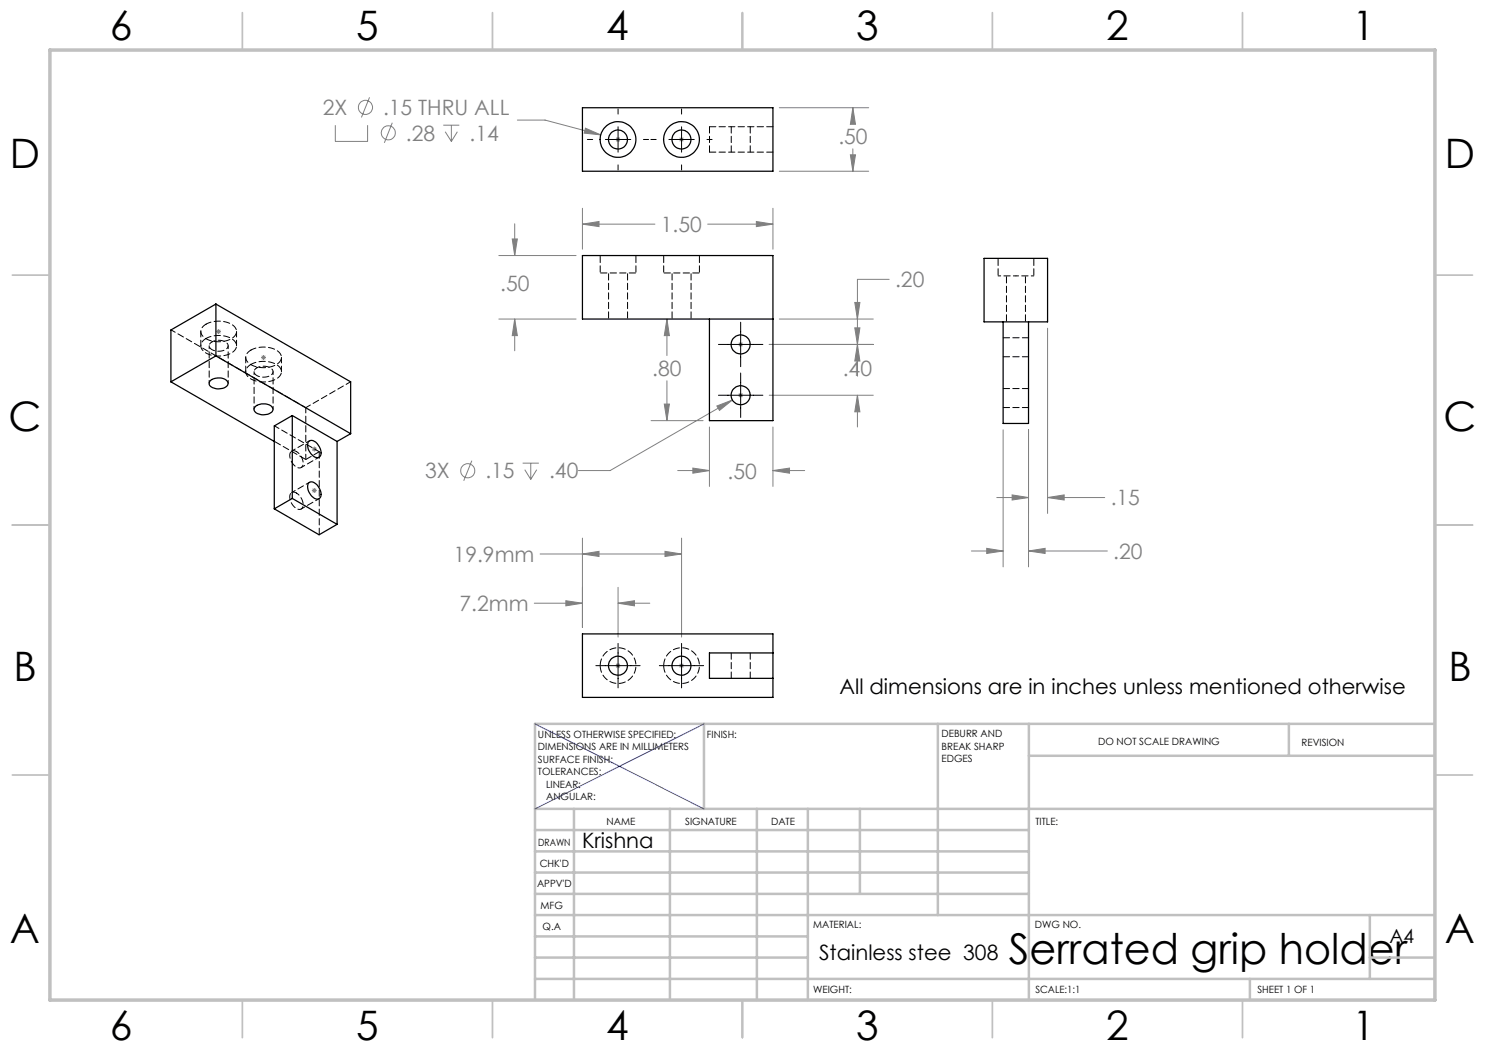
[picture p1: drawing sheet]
<svg xmlns="http://www.w3.org/2000/svg" width="297mm" height="210mm" viewBox="0 0 297 210" stroke-linecap="round" stroke-linejoin="round" font-family="sans-serif">
<g fill="none" stroke="#808080" stroke-width=".2">
<path d="M73.9 19.5l-1.6 4M67.1 25v3.3h6.4v-3.3M78.5 24.5l-1.6 4.1M88.7 25h3.2M89 26.3l1.3 2M90.3 25v3.3M91.5 26.3l-1.2 2M103.5 24h5.5l11.2 3M117.1 25.6l3.1 1.4-3.4-.4zM123.1 27.9h1M123.2 27.5l.8 .7M123.6 27.4v1"/>
<path d="M124 27.5l-.8 .7M135.8 27.9h1M135.9 27.5l.8 .7M136.3 27.4v1M136.7 27.5l-.8 .7M155.9 34.2h17.8M155.9 21.5h17.8M170.1 31h1l-.5 3.2zM170.6 21.5l.5 3.4h-1zM170.6 21.5v3.2M170.6 29.8v4.4M99.8 51.1h15.4"/>
<path d="M102.4 47.8h1.1l-.6 3.3zM102.9 44.8v6.3M116.5 44.8l3.3-.5v1zM116.5 41.7v8.1M116.5 44.8h14.5M141.5 44.8h13.1M151.3 44.3l3.3 .5-3.3 .5zM154.6 41.7v8.1M177.8 55.9h-6.3v19.3M43.2 66.3h1M43.4 66l.7 .7M43.7 65.8v1"/>
<path d="M44.1 66l-.7 .7M52.2 71.5h1M52.4 71.1l.7 .8M52.7 71v1M53.1 71.1l-.7 .8M99.8 63.8h15.4M102.9 63.8l.6 3.3h-1.1zM102.9 63.8v6.4M133.4 63.8l.5 3.3h-1zM133.4 63.8v7.3M133.4 76.2v7.9M147.6 68.9h1"/>
<path d="M147.6 79h1M147.8 68.5l.7 .7M147.8 78.7l.7 .7M148.1 68.4v1M148.1 78.6v.9M148.5 68.5l-.7 .7M148.5 78.7l-.7 .7M153.8 68.9h20.9M153.8 79h20.9M155.9 63.8h18.8M171 60.5h1l-.5 3.3zM171 65.6h1l-.5 3.3z"/>
<path d="M171.5 68.9l.5 3.3h-1zM171.5 79l.5 3.4h-1zM171.5 79v6.4M209.5 65.6v37.1M62.4 89.8h1M62.4 98.1h1M62.5 89.5l.7 .7M62.5 97.7l.7 .8M62.9 89.3v1M62.9 97.6v1M63.2 89.5l-.7 .7M63.2 97.7l-.7 .8"/>
<path d="M94.4 92.1l-1.7 4.1M104.5 92.6h3.3M105 93.9l1.2 2M106.2 92.6v3.3M107.4 93.9l-1.2 2M130.2 84.1h10.4M132.9 80.8h1l-.5 3.3zM135.5 94.1h6.4M138.6 93.6l3.3 .5-3.3 .5zM141.9 85.4v11.9M143.4 81.2l3.1-1.2-2.6 2.1zM146.5 80l-24.5 14.1h-6.3"/>
<path d="M154.6 94.1l3.3-.5v1zM154.6 85.4v11.9M154.6 94.1h6.3M199.4 99.5h6.3M200.6 86v27.4M202.4 99l3.3 .5-3.3 .5zM205.7 86v27.4M209.5 99.5l3.3-.5v1zM209.5 99.5h11.4M108 110.8h28.3M116.5 110.8l3.3-.5v1zM116.5 107.6v17.9"/>
<path d="M123.6 117.5v9.9M133 110.3l3.3 .5-3.3 .5zM136.3 107.6v19.8M194.3 110.2h6.3M197.3 109.7l3.3 .5-3.3 .5zM205.7 110.2l3.3-.5v1zM205.7 110.2h15.8M106.9 120.6h9.6M113.2 120.1l3.3 .5-3.3 .6zM123.1 133.1h1M123.2 132.8l.8 .7M123.6 132.6v1"/>
<path d="M123.6 120.6l3.3-.5v1.1zM123.6 120.6h6.4M124 132.8l-.8 .7M135.8 133.1h1M135.9 132.8l.8 .7M136.3 132.6v1M136.7 132.8l-.8 .7"/>
<circle cx="73.1" cy="21.5" r="1.41"/>
<circle cx="77.7" cy="26.6" r="1.4"/>
<circle cx="93.6" cy="94.2" r="1.41"/>
</g>
<g fill="none" stroke="#c0c0c0" stroke-width=".35">
<path d="M48.5 2.5v7.5M98.5 2.5v7.5M148.5 2.5v7.5M198.5 2.5v7.5M248.5 2.5v7.5M2.5 55h7.5M287 55h7.5M2.5 105h7.5M287 105h7.5M2.5 155h7.5M287 155h7.5M48.5 200v7.5"/>
<path d="M98.5 200v7.5M148.5 200v7.5M198.5 200v7.5M248.5 200v7.5"/>
</g>
<g fill="none" stroke="#c0c0c0" stroke-width=".5">
<path d="M140.8 144.8v17M187.6 144.8v38.2M205.8 144.8v55.2M205.8 151.2h81.2M257.8 144.8v6.4M287 144.8h-180v55.2M107 161.8h180M107 178.8h98.8M107 174.5h98.8M107 170.3h98.8M107 166h98.8M114.8 161.8v38.2"/>
<path d="M134 161.8v38.2M151.4 161.8v38.2M161.6 161.8v38.2M172 161.8v17M107 195.8h180M107 191.5h54.6M107 187.3h54.6M107 183h180M250 195.8v4.2M274 191.5h13M274 183v12.8"/>
</g>
<path d="M10 10h277v190h-277z" fill="none" stroke="#c0c0c0" stroke-width=".7"/>
<path d="M107 144.8l33.8 17M140.8 144.8l-33.8 17" fill="none" stroke="#00f" stroke-width=".2"/>
<g fill="none" stroke="#000" stroke-width=".2">
<path d="M117.5 27.9h1M121.1 27.9h5.1M123.6 21.8v1M123.6 25.4v5M123.6 33v1M128.7 27.9h1M130.2 27.9h1M133.8 27.9h5.1M136.3 21.8v1M136.3 25.4v5M136.3 33v1M141.4 27.9h1"/>
<path d="M143.7 79h8.9M143.7 68.9h8.9M148.1 64.4v8.9M148.1 74.6v8.9M119.2 133.1h8.8M123.6 128.7v8.9M131.9 133.1h8.8M136.3 128.7v8.9"/>
</g>
<path d="M151.3 44.3l3.3 .5-3.3 .5zM116.5 44.8l3.3-.5v1zM102.4 47.8h1.1l-.6 3.3zM102.9 63.8l.6 3.3h-1.1zM132.9 80.8h1l-.5 3.3zM133.4 63.8l.5 3.3h-1zM171.5 68.9l.5 3.3h-1zM171 60.5h1l-.5 3.3zM171 65.6h1l-.5 3.3zM171.5 79l.5 3.4h-1zM138.6 93.6l3.3 .5-3.3 .5zM154.6 94.1l3.3-.5v1zM143.4 81.2l.5 .9 2.6-2.1zM113.2 120.1l3.3 .5-3.3 .6zM123.6 120.6l3.3-.5v1.1zM116.5 110.8l3.3-.5v1zM133 110.3l3.3 .5-3.3 .5zM170.1 31h1l-.5 3.2zM170.6 21.5l.5 3.4h-1zM117.1 25.6l-.3 1 3.4 .4zM205.7 110.2l3.3-.5v1zM197.3 109.7l3.3 .5-3.3 .5zM202.4 99l3.3 .5-3.3 .5zM209.5 99.5l3.3-.5v1z" fill="#808080"/>
<g fill="none" stroke="#000" stroke-width=".25">
<path d="M116.5 21.5h38.1v12.7h-38.1zM196.8 51.7h12.7v12.7h-12.7zM34.2 76.4l20.7 11.9M42.2 76a2.46 2.46 0 0 1 3.4 .5 1.55 1.55 0 0 1-1.9 1.3 1.57 1.57 0 0 1-1.9-1.2zM43.2 60.8v10.4M43.2 60.8l26.9 15.6v10.3M43.2 71.2l26.9 15.5M43.2 60.8l-9 5.2v10.4M43.2 71.2l-9 5.2M141.9 63.8v20.3h12.7v-33h-38.1v12.7h38.1M200.6 64.4v20.3h5.1v-20.3M51 81.3a2.57 2.57 0 0 1 3.5 .3 1.25 1.25 0 0 1-1.5 1.3 1.74 1.74 0 0 1-2.2-1.1z"/>
<path d="M58.5 83.1l8.9 5.2M58.5 83.1l-3.6 2.1v16.6M58.5 99.7l-3.6 2.1M58.5 99.7l8.9 5.2M58.5 83.1v16.6M61.8 96.5a1.46 1.46 0 0 1 1.9 1 1.61 1.61 0 0 1 0 2.3 1.99 1.99 0 0 1-2-1.7 1.64 1.64 0 0 1 .1-1.6zM61.8 88.3a1.46 1.46 0 0 1 1.9 .9 1.61 1.61 0 0 1 0 2.3 2.18 2.18 0 0 1-2.1-2.1v-.7zM67.4 88.3v16.6M70.1 86.7l-2.7 1.6M54.9 101.8l8.9 5.2 3.6-2.1M116.5 126.8h38.1v12.7h-38.1zM154.6 130.6h-12.7v5.1h12.7"/>
<circle cx="123.6" cy="27.9" r="3.6"/>
<circle cx="123.6" cy="27.9" r="1.89"/>
<circle cx="136.3" cy="27.9" r="3.6"/>
<circle cx="136.3" cy="27.9" r="1.89"/>
<circle cx="148.1" cy="79" r="1.91"/>
<circle cx="148.1" cy="68.9" r="1.91"/>
<circle cx="123.6" cy="133.1" r="1.89"/>
<circle cx="136.3" cy="133.1" r="1.89"/>
</g>
<path d="M120 54.6h7.2M132.7 54.6h7.2M54.9 88.3l6.3 3.6M120 133.1a3.6 3.6 0 0 1 5.3-3.1 3.6 3.6 0 0 1 .3 6.1 3.6 3.6 0 0 1-5.5-2.6l-.1-.4M132.7 133.1a3.6 3.6 0 0 1 5.3-3.1 3.6 3.6 0 0 1 .3 6.1 3.6 3.6 0 0 1-5.5-2.6l-.1-.4" fill="none" stroke="#000" stroke-width=".2" stroke-dasharray="1.3 .6" stroke-dashoffset="-.1"/>
<path d="M120 51.1v3.5M121.7 54.6v9.2M127.2 54.6v-3.5M132.7 51.1v3.5M134.4 54.6v9.2M139.9 54.6v-3.5M199.6 51.7v3.5M201.3 55.2v9.2M206.8 55.2v-3.5M125.5 63.8v-9.2M138.2 63.8v-9.2M205.1 64.4v-9.2" fill="none" stroke="#000" stroke-width=".2" stroke-dasharray="1.3 .6" stroke-dashoffset="-.2"/>
<g fill="none" stroke="#000" stroke-width=".2" stroke-dasharray="1.3 .6">
<path d="M141.9 30.4v-5.1M141.9 25.3h12.7M141.9 30.4h12.7M146.3 25.3v5.1M150 30.4v-5.1M200.7 71.4h5M205.7 67.6h-5M205.7 77.7h-5M61.2 91.9l2.7-1.6M63.9 90.3v16.6M200.7 81.5h5M146.3 130.6v5.1"/>
<path d="M150 135.7v-5.1"/>
</g>
<path d="M40.2 66.3v2.9M41.2 67.7a5 5 0 0 1 5.9 .7 1.55 1.55 0 0 1-1 2.3 5.1 5.1 0 0 1-5.6-.7 1.49 1.49 0 0 1 .7-2.3M41.2 64.8a5 5 0 0 1 5.9 .8 1.55 1.55 0 0 1-1 2.2 5.1 5.1 0 0 1-5.6-.7 1.49 1.49 0 0 1 .7-2.3M47.3 69.2v-2.9M49.1 71.5v2.8M50.2 72.9a5 5 0 0 1 5.9 .7 1.55 1.55 0 0 1-1 2.3 5.1 5.1 0 0 1-5.7-.7 1.49 1.49 0 0 1 .8-2.3M50.2 70a5 5 0 0 1 5.9 .7 1.55 1.55 0 0 1-1 2.3 5.1 5.1 0 0 1-5.7-.7 1.49 1.49 0 0 1 .8-2.3M56.3 74.3v-2.8M70.1 76.3l-8.9 5.2M54.9 85.2l9 5.1M61.2 91.9v-10.4" fill="none" stroke="#000" stroke-width=".2" stroke-dasharray="1.3 .6" stroke-dashoffset=".2"/>
<path d="M42.4 68.4a2.41 2.41 0 0 1 3.2 .6 1.52 1.52 0 0 1-1.8 1.2 1.59 1.59 0 0 1-2-1.1l.6-.7M51.4 73.6a2.41 2.41 0 0 1 3.2 .6 1.52 1.52 0 0 1-1.9 1.2 1.59 1.59 0 0 1-1.9-1.2l.6-.6M59.3 98.6a.89 .89 0 0 0-1.2 0 .89 .89 0 0 0-.1 1.2 2.34 2.34 0 0 0 2.1 2.1 1.45 1.45 0 0 0 .2-2.2l-1-1.1M59.3 90.3a.89 .89 0 0 0-1.2 .1 .89 .89 0 0 0-.1 1.1 2.34 2.34 0 0 0 2.1 2.1 1.45 1.45 0 0 0 .2-2.2l-1-1.1" fill="none" stroke="#000" stroke-width=".2" stroke-dasharray="1.3 .6" stroke-dashoffset=".6"/>
<path d="M61.2 81.5l-27-15.5" fill="none" stroke="#000" stroke-width=".2" stroke-dasharray="1.3 .6" stroke-dashoffset=".3"/>
<path d="M41.8 69.2v7.5M45.6 76.7v-7.5M50.8 74.3v7.5M54.6 81.8v-7.5" fill="none" stroke="#000" stroke-width=".2" stroke-dasharray="1.3 .6" stroke-dashoffset=".7"/>
<path d="M60.2 93.5l3.6-2.1M61.9 96.4l-3.6 2.1M61.9 88.1l-3.6 2.1M60.2 101.8l3.6-2.1" fill="none" stroke="#000" stroke-width=".2" stroke-dasharray="1.3 .6" stroke-dashoffset=".5"/>
<path d="M199.6 55.2h3.6M203.2 55.2h3.6" fill="none" stroke="#000" stroke-width=".2" stroke-dasharray="1.3 .6" stroke-dashoffset=".8"/>
<text font-size="8.5" x="201.8" y="192.7">Serrated grip holder</text>
<g font-size="8.1">
<text x="22" y="8">6</text>
<text x="71.2" y="8">5</text>
<text x="121.2" y="8">4</text>
<text x="171.3" y="8">3</text>
<text x="221.3" y="8">2</text>
<text x="270.5" y="8">1</text>
<text x="2" y="33.6">D</text>
<text x="289" y="33.6">D</text>
<text x="1.7" y="86.1">C</text>
<text x="288.7" y="86.1">C</text>
<text x="2.7" y="136.1">B</text>
<text x="289.7" y="136.1">B</text>
<text x="2" y="188.6">A</text>
<text x="289" y="188.6">A</text>
<text x="22" y="208">6</text>
<text x="71.2" y="208">5</text>
<text x="121.2" y="208">4</text>
<text x="171.3" y="208">3</text>
<text x="221.3" y="208">2</text>
<text x="270.5" y="208">1</text>
</g>
<g font-size="4.2" fill="#808080">
<text x="64.5" y="23">2X</text>
<text x="76.6" y="23">.15 THRU ALL</text>
<text x="81.2" y="28.1">.28</text>
<text x="93.9" y="28.1">.14</text>
<text x="167.7" y="28.8">.50</text>
<text x="132.2" y="46.4">1.50</text>
<text x="100" y="58.2">.50</text>
<text x="179" y="57.4">.20</text>
<text x="130.5" y="75.2">.80</text>
<text x="168.6" y="75.2">.40</text>
<text x="85" y="95.7">3X</text>
<text x="97.1" y="95.7">.15</text>
<text x="109.8" y="95.7">.40</text>
<text x="145.5" y="95.7">.50</text>
<text x="222.1" y="101.1">.15</text>
<text x="90.7" y="112.4">19.9mm</text>
<text x="222.7" y="111.8">.20</text>
<text x="91.9" y="122.2">7.2mm</text>
</g>
<g font-size="4.2">
<text x="167.9" y="138.7">All dimensions are in inches unless mentioned otherwise</text>
<text x="116.4" y="169.7">Krishna</text>
<text x="163.8" y="191.9">Stainless stee 308</text>
</g>
<text font-size="3.9" x="277.9" y="188.5">A4</text>
<g font-size="2">
<text x="107.6" y="147.6">UNLESS OTHERWISE SPECIFIED:</text>
<text x="141.4" y="147.6">FINISH:</text>
<text x="188.3" y="147.5">DEBURR AND</text>
<text x="188.3" y="150">BREAK SHARP</text>
<text x="219.6" y="149">DO NOT SCALE DRAWING</text>
<text x="260.3" y="149.2">REVISION</text>
<text x="107.6" y="150.1">DIMENSIONS ARE IN MILLIMETERS</text>
<text x="107.6" y="152.6">SURFACE FINISH:</text>
<text x="107.6" y="155.1">TOLERANCES:</text>
<text x="188.3" y="152.5">EDGES</text>
<text x="109.2" y="157.6">LINEAR:</text>
<text x="109.2" y="160.1">ANGULAR:</text>
<text x="121.3" y="165">NAME</text>
<text x="137" y="164.9">SIGNATURE</text>
<text x="154.2" y="164.9">DATE</text>
<text x="207.1" y="164.9">TITLE:</text>
<text x="107.6" y="169.1">DRAWN</text>
<text x="107.9" y="173.3">CHK'D</text>
<text x="107.4" y="177.4">APPV'D</text>
<text x="108.1" y="181.8">MFG</text>
<text x="108.5" y="186">Q.A</text>
<text x="162.6" y="185.5">MATERIAL:</text>
<text x="207" y="185.5">DWG NO.</text>
<text x="162.6" y="198.5">WEIGHT:</text>
<text x="207.1" y="198.6">SCALE:1:1</text>
<text x="251.5" y="198.6">SHEET 1 OF 1</text>
</g>
</svg>
